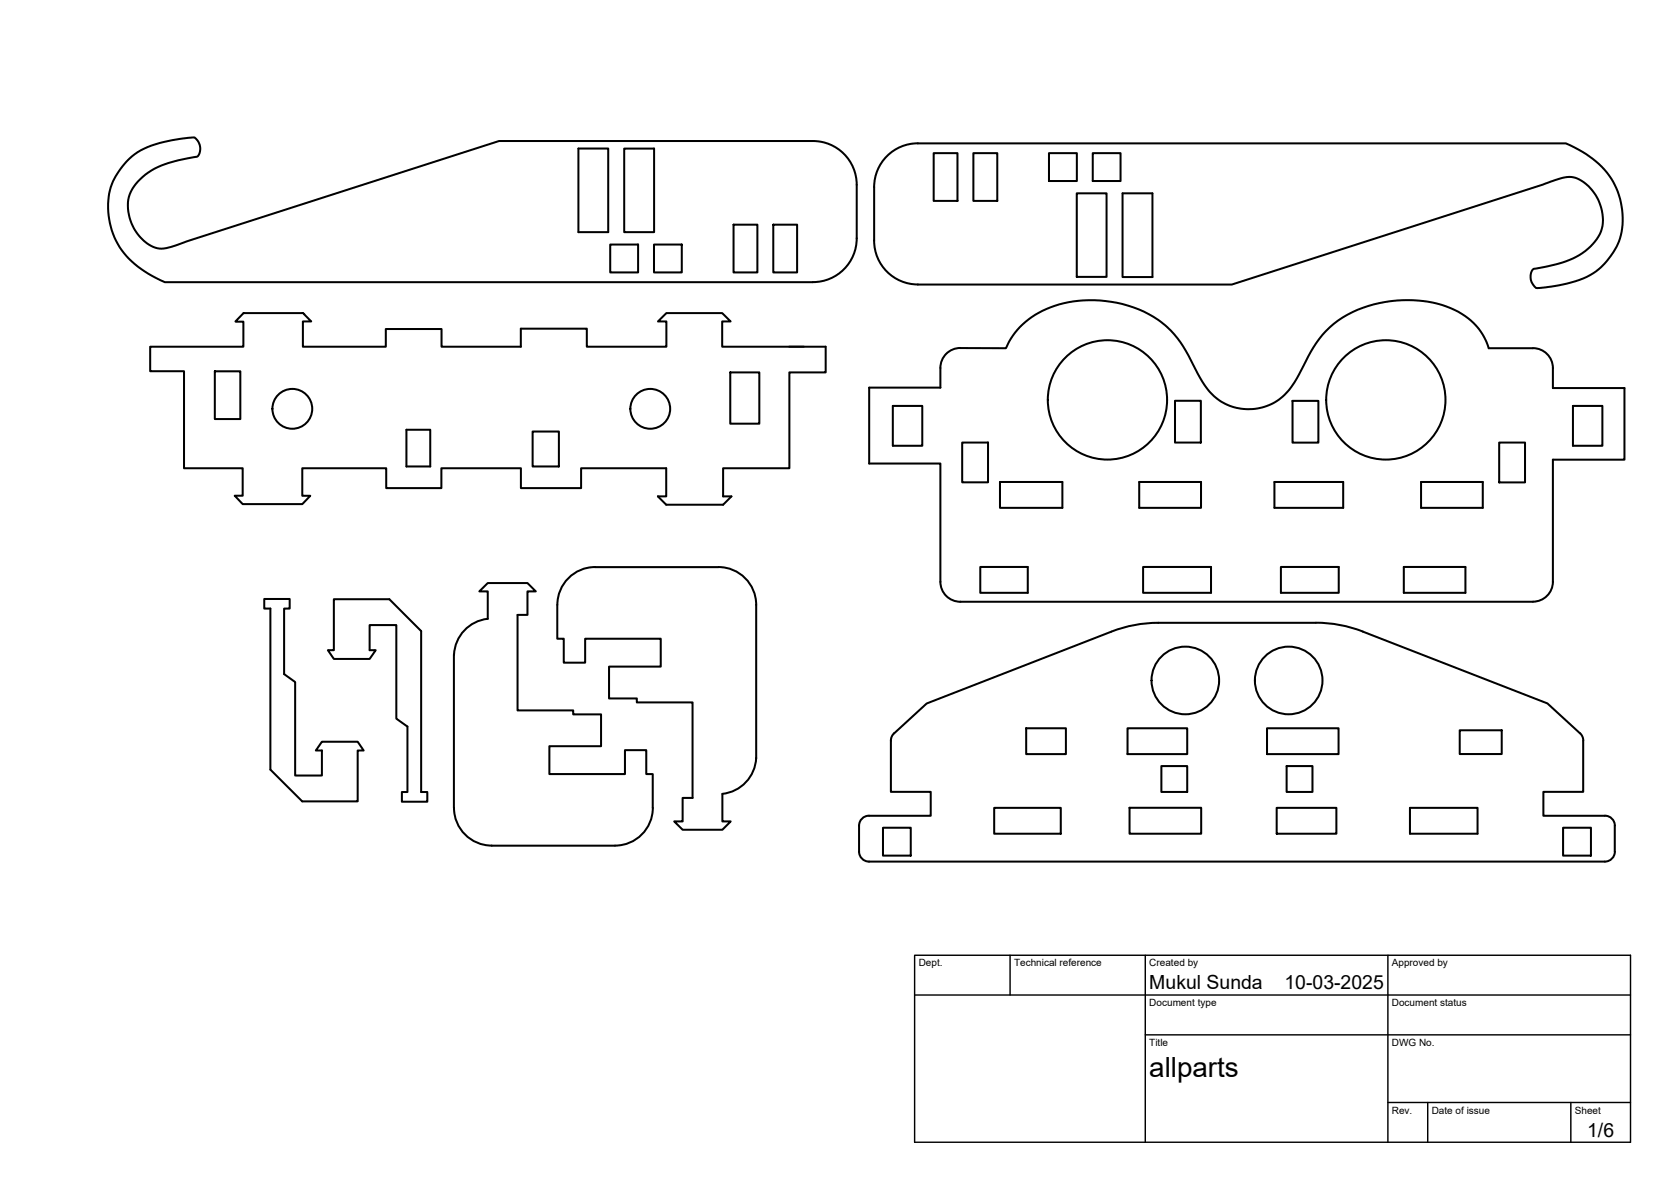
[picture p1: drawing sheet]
<svg xmlns="http://www.w3.org/2000/svg" width="420mm" height="297mm" viewBox="0 0 420 297" stroke-linecap="round" stroke-linejoin="round" font-family="sans-serif">
<!-- layer: Visible -->
<g fill="none" stroke="#000" stroke-width=".51">
<path d="M145.4 37.3h7.5v21h-7.5zM157 37.3h7.5v21h-7.5zM234.8 38.5h5.9v12h-5.9zM244.8 38.5h6v12h-6zM263.8 38.5h7v7h-7zM274.8 38.5h6.9v7h-6.9zM32.1 40.3a19.1 19.1 0 0 1 11.1-5.1l4.4-.6a1.81 1.81 0 0 1 2.5 1.5 2.74 2.74 0 0 1-.7 3.3 31.6 31.6 0 0 0-12.1 3.9 10.4 10.4 0 0 0-5.1 8.3 11.3 11.3 0 0 0 7.4 10.8 15.3 15.3 0 0 0 7.2-1.7l78.7-25.3h78.9a11 11 0 0 1 11 11v13.5a11 11 0 0 1-11 11h-162.9a22.9 22.9 0 0 1-12.7-11.3 17 17 0 0 1 1.4-17.1zM184.4 56.5h6v12h-6zM194.4 56.5h6v12h-6zM270.7 48.6h7.5v21h-7.5zM282.3 48.6h7.5v21h-7.5zM61.2 78.7l-2 2.1h2v6.3h-23.4v6.2h8.5v24.4h14.7v6.9h-2l2 2.1h15l2-2.1h-2v-6.9h21.1v5h13.9v-5h20v5h15.1v-5h21.4v7h-2.1l2.1 2.1h14.3l2.1-2.1h-2.1v-7h16.7v-24.1h9.1v-6.5h-9.1"/>
<path d="M61.3 78.7h14.8M61.4 78.7h-.2M76.1 78.7h.1M76.2 78.7l.3 .3M76.5 79l1.8 1.8h-2.1v6.3h20.8v-4.4h14v4.4h20v-4.5h16.6v4.5h20v-6.3h-2.2l2.2-2.1h14l2.1 2.1h-2.1v6.3h20.5M153.4 61.5h7v7h-7zM164.4 61.5h7v7h-7zM230.8 71.5a11 11 0 0 1-11-11v-13.5a11 11 0 0 1 11-11h162.9a22.9 22.9 0 0 1 12.7 11.3 16.9 16.9 0 0 1-1.5 17.1 16.3 16.3 0 0 1-10.9 6.9 34.1 34.1 0 0 1-7.8 1.1 3.3 3.3 0 0 1-.6-4.8 37.6 37.6 0 0 0 11.5-3.5 10.8 10.8 0 0 0 6-8.7 11.3 11.3 0 0 0-7.5-10.8 13.1 13.1 0 0 0-6.8 1.4l-79.1 25.5h-78.9M54 93.3h6.4v12h-6.4zM183.6 93.6h7.3v12.9h-7.3zM390.5 92.5a5 5 0 0 0-5.1-5h-11.1a16.4 16.4 0 0 0-11.7-10.8 31.5 31.5 0 0 0-27.3 4.7 27.5 27.5 0 0 0-7.5 10.4 22.9 22.9 0 0 1-5.3 7.9 13.3 13.3 0 0 1-20.7-4.7l-1.8-3.3a25.3 25.3 0 0 0-9.9-12 30.1 30.1 0 0 0-29.8-.6 18 18 0 0 0-7.4 8.4l-11.4-.1a5 5 0 0 0-5 5.1v4.9h-18v19.1h18v29.7a5 5 0 0 0 5 5h143.9M390.5 92.5v5h18v18h-18v30.7a5 5 0 0 1-5 5"/>
<path d="M102.2 108h6v9.2h-6zM133.9 108.4h6.6v8.8h-6.6zM224.5 102h7.4v10h-7.4zM241.9 111.2h6.5v10h-6.5zM295.4 100.7h6.5v10.5h-6.5zM325 100.7h6.5v10.5h-6.5zM377 111.2h6.5v10h-6.5zM395.5 102h7.4v10h-7.4zM251.4 121.1h15.7v6.5h-15.7zM286.4 121.1h15.6v6.5h-15.6zM320.4 121.1h17.3v6.5h-17.3zM357.3 121.1h15.5v6.5h-15.5z"/>
<path d="M66.4 150.5h6.4v2.4h-1.4v16.5l2.8 2v23.5h6.7v-6.3h-1.5l1.5-2.2h9l1.5 2.2h-1.5v12.8h-13.9l-8-8v-40.5h-1.6zM83.9 150.6h14l8 8v40.4h1.5v2.5h-6.4v-2.5h1.4v-16.4l-2.7-2v-23.5h-6.8v6.3h1.6l-1.6 2.2h-9l-1.5-2.2h1.5zM246.5 142.5h11.9v6.5h-11.9zM279.4 158.7l-46.4 18.1-8.2 7.5M287.4 142.5h17.1v6.5h-17.1zM322.1 142.5h14.5v6.5h-14.5zM330.9 156.5h-39.7a32.5 32.5 0 0 0-11.7 2.2M330.9 156.5a32.5 32.5 0 0 1 11.8 2.2l46.4 18.1 8.2 7.5M353 142.5h15.5v6.5h-15.5zM114.1 164.5h.1M114.1 164.5v38.5M114.2 164.5a9.5 9.5 0 0 1 8.4-9v-6.9h-2.1l2.1-2.1h10l2.1 2.1h-2.1v5.9h-2.5v24h14v1h7v8h-13v7h19v-6h5.4v6h1.6v8.5"/>
<path d="M190.1 190.5h.1M190.1 190.5a9.5 9.5 0 0 1-8.5 9M190.1 190.5v-38.5a9.5 9.5 0 0 0-9.5-9.5h-31a9.5 9.5 0 0 0-9.5 9.5v8.5h1.7v6h5.3v-6h19v7h-13v8h7v1h14v24h-2.5v5.9h-2.1l2.1 2.1h10l2.1-2.1h-2.1v-6.9M224.8 184.3l-.5 .6-.3 1.2v12.9h10v6h-15.5a2.47 2.47 0 0 0-2.5 2.5v6.5a2.51 2.51 0 0 0 2.5 2.5h185M258 183h10v6.5h-10zM283.5 183h15v6.5h-15zM292 192.5h6.5v6.5h-6.5zM318.6 183h18v6.5h-18zM323.5 192.5h6.5v6.5h-6.5zM367 183.5h10.6v6h-10.6zM397.3 184.3l.5 .6 .3 .8v13.3h-10v6h15.4M114.2 203a9.5 9.5 0 0 0 9.4 9.5"/>
<path d="M123.6 212.5h31M164.1 203a9.5 9.5 0 0 1-9.4 9.5M222 208h7v7h-7zM250 203h16.7v6.5h-16.7zM284 203h18v6.5h-18zM321 203h15v6.5h-15zM354.5 203h17v6.5h-17zM393 208h7v7h-7zM403.5 205a2.48 2.48 0 0 1 2.5 2.5v6.5a2.51 2.51 0 0 1-2.5 2.5"/>
<circle cx="73.5" cy="102.7" r="5"/>
<circle cx="163.5" cy="102.7" r="5"/>
<circle cx="278.5" cy="100.5" r="15"/>
<circle cx="348.5" cy="100.5" r="15"/>
<circle cx="298" cy="171" r="8.5"/>
<circle cx="324" cy="171" r="8.5"/>
</g>
<!-- layer: TITLEBLOCK -->
<path d="M230 240.1h180v46.9h-180zM230 250h180M254 240.1v9.9M288 240.1v46.9M349 240.1v46.9M288 260.1h122M349 277.1h61M359 277.1v9.9M395 277.1v9.9" fill="none" stroke="#000" stroke-width=".36"/>
<text font-size="7" x="289" y="270.6">allparts</text>
<g font-size="4.9">
<text x="289" y="248.5">Mukul Sunda</text>
<text x="323" y="248.5">10-03-2025</text>
<text x="399.1" y="285.7">1/6</text>
</g>
<g font-size="2.5">
<text x="231" y="242.9">Dept.</text>
<text x="255" y="242.9">Technical reference</text>
<text x="289" y="242.9">Created by</text>
<text x="350" y="242.9">Approved by</text>
<text x="289" y="252.8">Document type</text>
<text x="350" y="252.8">Document status</text>
<text x="289" y="262.9">Title</text>
<text x="350" y="262.9">DWG No.</text>
<text x="350" y="279.9">Rev.</text>
<text x="360" y="279.9">Date of issue</text>
<text x="396" y="279.9">Sheet</text>
</g>
</svg>
